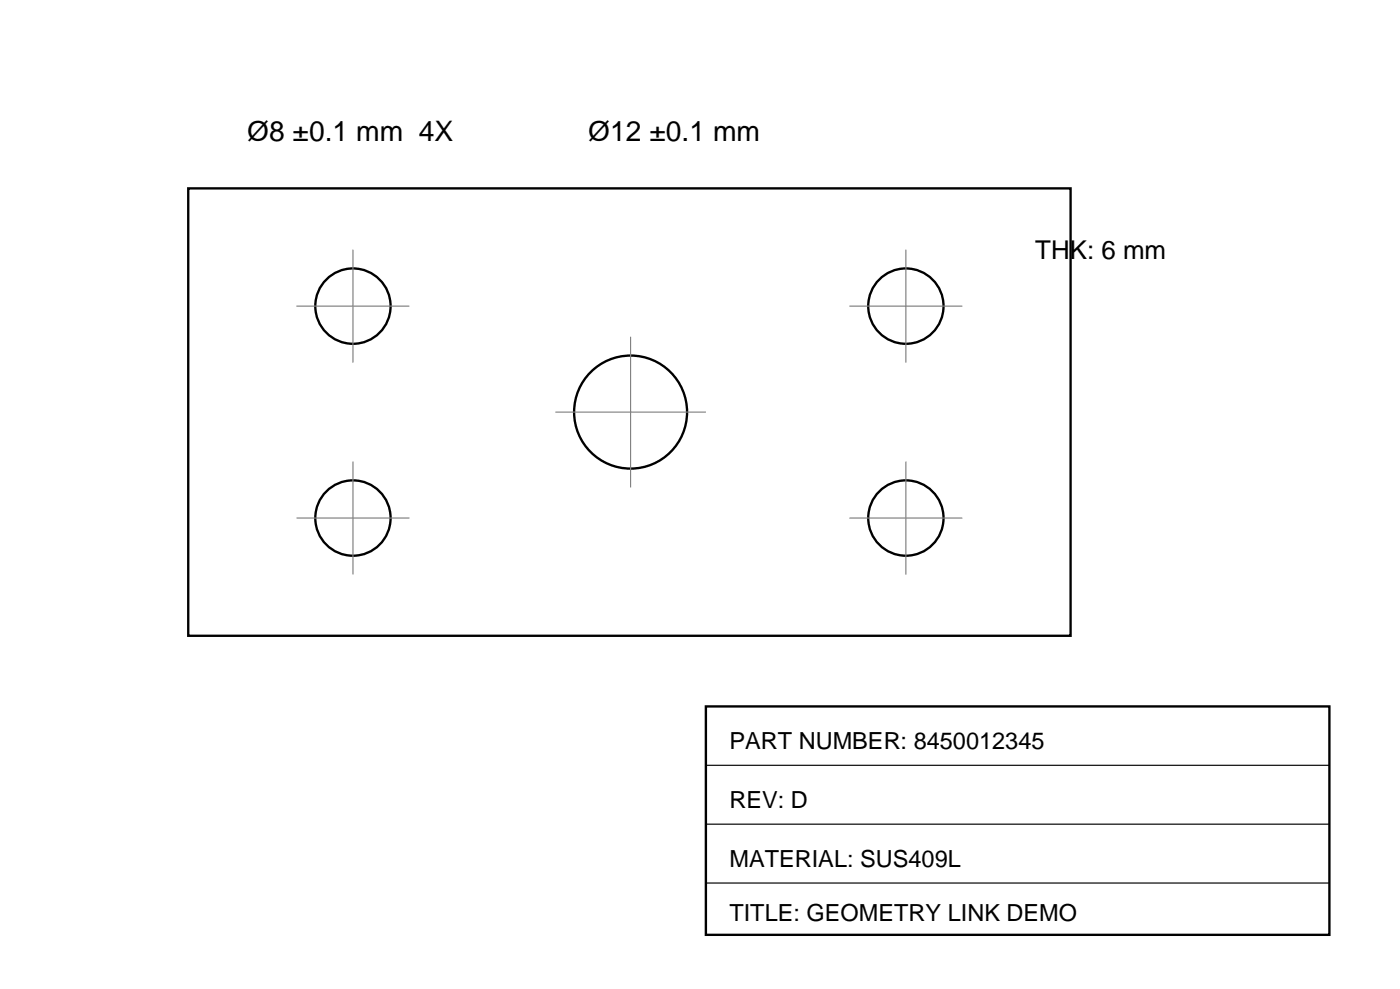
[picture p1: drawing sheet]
<svg xmlns="http://www.w3.org/2000/svg" width="210mm" height="148mm" viewBox="0 0 210 148" stroke-linecap="round" stroke-linejoin="round" font-family="sans-serif">
<g fill="none" stroke="#000" stroke-width=".35">
<path d="M28.2 28.2h132.3v67h-132.3zM105.8 105.8h93.5v34.3h-93.5z"/>
<circle cx="52.9" cy="45.9" r="5.6"/>
<circle cx="135.8" cy="45.9" r="5.6"/>
<circle cx="52.9" cy="77.6" r="5.6"/>
<circle cx="94.5" cy="61.7" r="8.5"/>
<circle cx="135.8" cy="77.6" r="5.6"/>
</g>
<path d="M52.9 37.4v16.9M135.8 37.4v16.9M44.4 45.9h17M94.5 50.4v22.6M127.4 45.9h16.9M44.4 77.6h17M52.9 69.1v17M83.3 61.7h22.5M127.4 77.6h16.9M135.8 69.1v17" fill="none" stroke="#808080" stroke-width=".18"/>
<path d="M105.8 114.7h93.5M105.8 123.5h93.5M105.8 132.3h93.5" fill="none" stroke="#000" stroke-width=".18"/>
<g font-size="4.2">
<text x="37" y="21.2">Ø8 ±0.1 mm 4X</text>
<text x="88.2" y="21.2">Ø12 ±0.1 mm</text>
</g>
<text font-size="3.9" x="155.2" y="38.8">THK: 6 mm</text>
<g font-size="3.5">
<text x="109.4" y="112.2">PART NUMBER: 8450012345</text>
<text x="109.4" y="121">REV: D</text>
<text x="109.4" y="129.8">MATERIAL: SUS409L</text>
<text x="109.4" y="137.9">TITLE: GEOMETRY LINK DEMO</text>
</g>
</svg>
